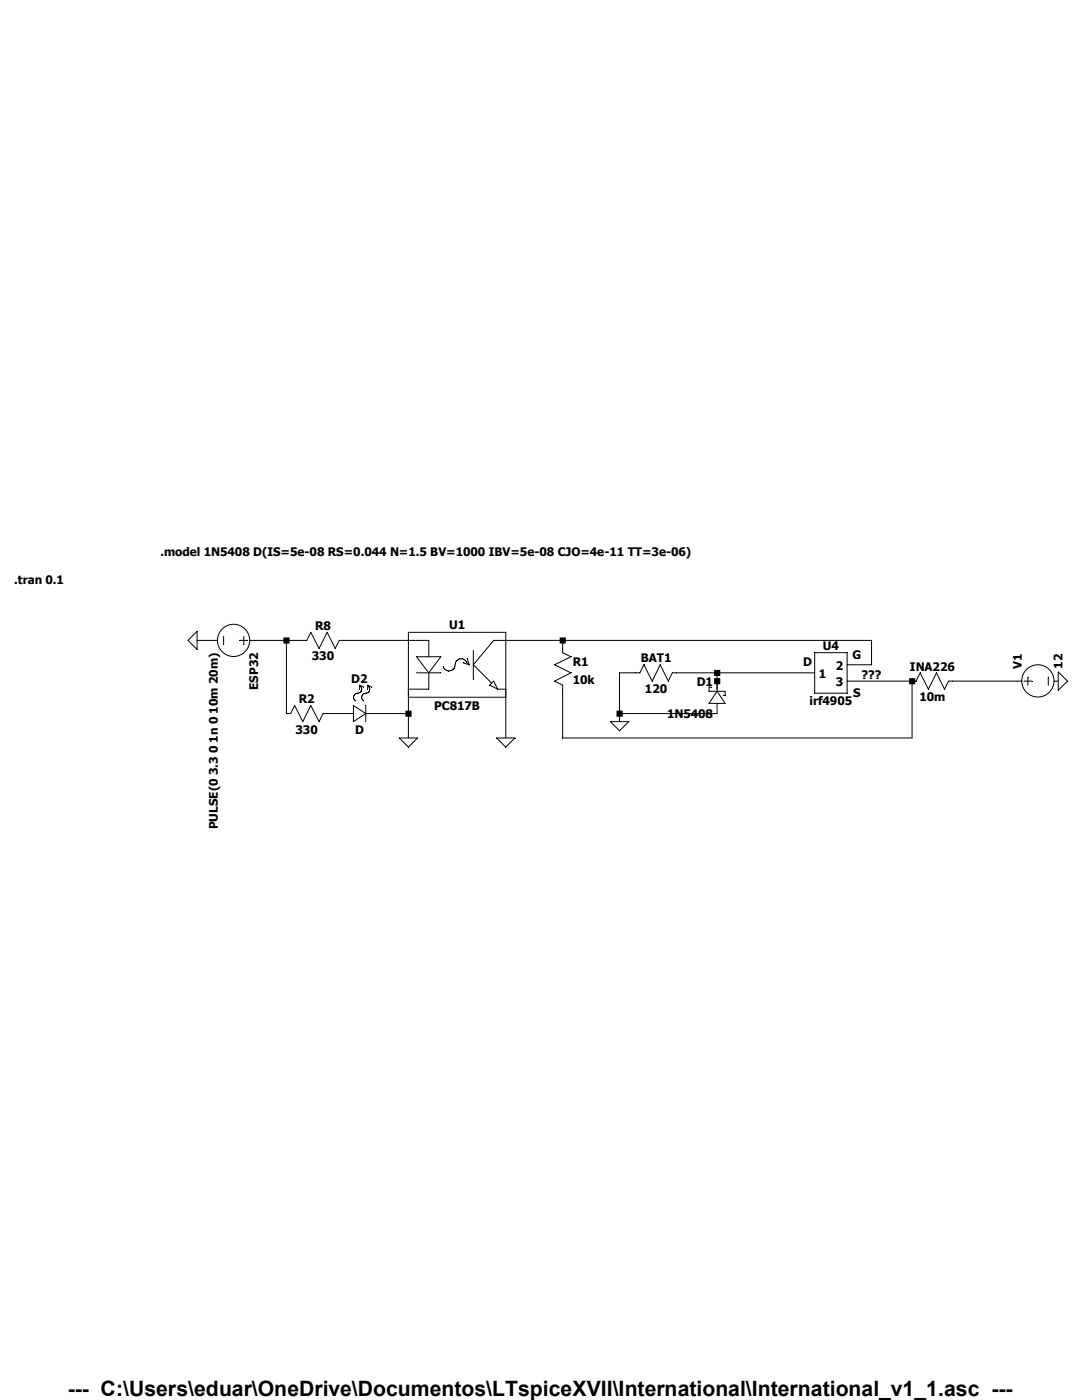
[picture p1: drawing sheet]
<svg xmlns="http://www.w3.org/2000/svg" width="216mm" height="279mm" viewBox="0 0 216 279" stroke-linecap="round" stroke-linejoin="round" font-family="sans-serif">
<g fill="none" stroke="#000" stroke-width=".2">
<path d="M42.6 127.8h.8M44.6 127v1.6M47.8 127.8h1.6M48.6 127v1.6M49.9 127.8h.8M60.4 127.8h.8l.8-1.6 1.7 3.2 1.6-3.2 1.6 3.2 .8-1.6h.8M112.3 129.4v.9l1.6 .8-3.2 1.6 3.2 1.6-3.2 1.6 1.6 .8v.8M126.9 134.3h.8l.8-1.6 1.6 3.2 1.6-3.2 1.6 3.2 .9-1.6h.8"/>
<circle cx="46.6" cy="127.8" r="3.2"/>
</g>
<path d="M81.5 126.2h19.4v12.9h-19.4z" fill="#fff"/>
<g fill="none" stroke="#000" stroke-width=".2">
<path d="M81.5 126.2h19.4v12.9h-19.4zM81.5 127.8h4.1v3.3M83.1 131.1h4.9l-2.4 3.2zM83.1 134.3h4.9M85.6 134.3v3.2h-4.1M92.4 132.3l1.2 .4M93.1 132.1a1.25 1.25 0 0 0-1.5-.6 1.25 1.25 0 0 0-.8 1.4 1.21 1.21 0 0 1-1.2 1 1.21 1.21 0 0 1-1.2-.8M93.2 131.4l.4 1.3M93.2 132.3l.4 .4M94.4 129.8v5.7M97.7 136.7l.8-.8 .8 1.6zM99.3 137.5h1.6"/>
<path d="M100.9 127.8h-2.4l-4.1 4.9 3.7 3.6M141.9 137.1h-.4v.9h3.2v.8h-.4M143.1 138l1.6 2.4h-3.2zM143.1 135.9v2.1M203.1 135.9h.8M204.3 135.9h1.6M205.1 135.1v1.6M209.2 135.1v1.6M210.4 135.9h.8M143.1 140.4v2"/>
<circle cx="207.1" cy="135.9" r="3.2"/>
</g>
<path d="M162.6 130.3h6.4v8h-6.4z" fill="#fff"/>
<g fill="none" stroke="#000" stroke-width=".2">
<path d="M39.3 126v3.6l-1.8-1.8zM39.3 127.8h3.3M50.7 127.8h9.7M57.1 127.8v14.6h.9l.8-1.6 1.6 3.2 1.6-3.2 1.7 3.2 .8-1.6h6M68.5 127.8h13M71.7 136.8a.85 .85 0 0 1 .4 1.1 .85 .85 0 0 1-1 .5 .8 .8 0 0 0-.5 .7 .8 .8 0 0 0 .4 .8M72.6 137.1l-.8-.4v.8M73.3 136.8a.84 .84 0 0 1 .4 1 .84 .84 0 0 1-.9 .6 .79 .79 0 0 0-.6 .7 .79 .79 0 0 0 .4 .8M74.2 137.1l-.8-.4v.8M81.5 137.5v9.8M100.9 127.8h73v4.9h-4.9M100.9 137.5v9.8"/>
<path d="M112.3 127.8v1.6M126.9 134.3h-3.3v9.7M135 134.3h27.6M143.1 134.3v3.2M162.6 130.3h6.4v8h-6.4zM169 135.9h13.8l.8-1.6 1.7 3.2 1.6-3.2 1.6 3.2 .8-1.6h13.8M182 135.9v11.4h-69.7v-9.8M211.2 134.1l1.8 1.8-1.8 1.9zM70.5 140.8l2.5 1.6-2.5 1.6zM73 142.4h8.5M73 140.8v3.2M79.7 147.3h3.6l-1.8 1.8z"/>
<path d="M99.1 147.3h3.6l-1.8 1.8zM121.8 144h3.7l-1.9 1.8zM123.6 142.4h19.5"/>
</g>
<path d="M56.6 127.2h1.2v1.2h-1.2zM80.9 141.8h1.2v1.2h-1.2zM111.7 127.2h1.2v1.2h-1.2zM123 141.8h1.2v1.2h-1.2zM142.5 133.7h1.2v1.2h-1.2zM142.5 135.3h1.2v1.3h-1.2zM181.4 135.3h1.2v1.3h-1.2z" fill-rule="evenodd" fill="#000"/>
<text font-size="4.2" x="13.5" y="278.7">--- C:\Users\eduar\OneDrive\Documentos\LTspiceXVII\International\International_v1_1.asc ---</text>
<g font-size="2.3">
<text x="32" y="111">.model 1N5408 D(IS=5e-08 RS=0.044 N=1.5 BV=1000 IBV=5e-08 CJO=4e-11 TT=3e-06)</text>
<text x="2.8" y="116.6">.tran 0.1</text>
<text x="62.9" y="125.7">R8</text>
<text x="89.6" y="125.6">U1</text>
<text x="62.2" y="131.8">330</text>
<text x="164.2" y="129.8">U4</text>
<text x="170.1" y="131.5">G</text>
<text x="51.5" y="137.7" transform="rotate(-90 51.5 137.7)">ESP32</text>
<text x="70.1" y="136.3">D2</text>
<text x="114.3" y="132.8">R1</text>
<text x="114.3" y="136.5">10k</text>
<text x="127.8" y="132.2">BAT1</text>
<text x="139" y="136.9">D1</text>
<text x="160.2" y="132.8">D</text>
<text x="163.4" y="135.3">1</text>
<text x="166.8" y="133.6">2</text>
<text x="166.8" y="136.9">3</text>
<text x="171.9" y="135.5">???</text>
<text x="181.6" y="133.8">INA226</text>
<text x="203.9" y="133.5" transform="rotate(-90 203.9 133.5)">V1</text>
<text x="212" y="133.5" transform="rotate(-90 212 133.5)">12</text>
<text x="59.6" y="140.3">R2</text>
<text x="86.7" y="141.8">PC817B</text>
<text x="128.7" y="138.3">120</text>
<text x="133.1" y="143.4">1N5408</text>
<text x="161.5" y="140.7">irf4905</text>
<text x="170.2" y="139">S</text>
<text x="183.5" y="139.9">10m</text>
<text x="59" y="146.4">330</text>
<text x="70.9" y="146.4">D</text>
<text x="43.4" y="165.5" transform="rotate(-90 43.4 165.5)">PULSE(0 3.3 0 1n 0 10m 20m)</text>
</g>
</svg>
